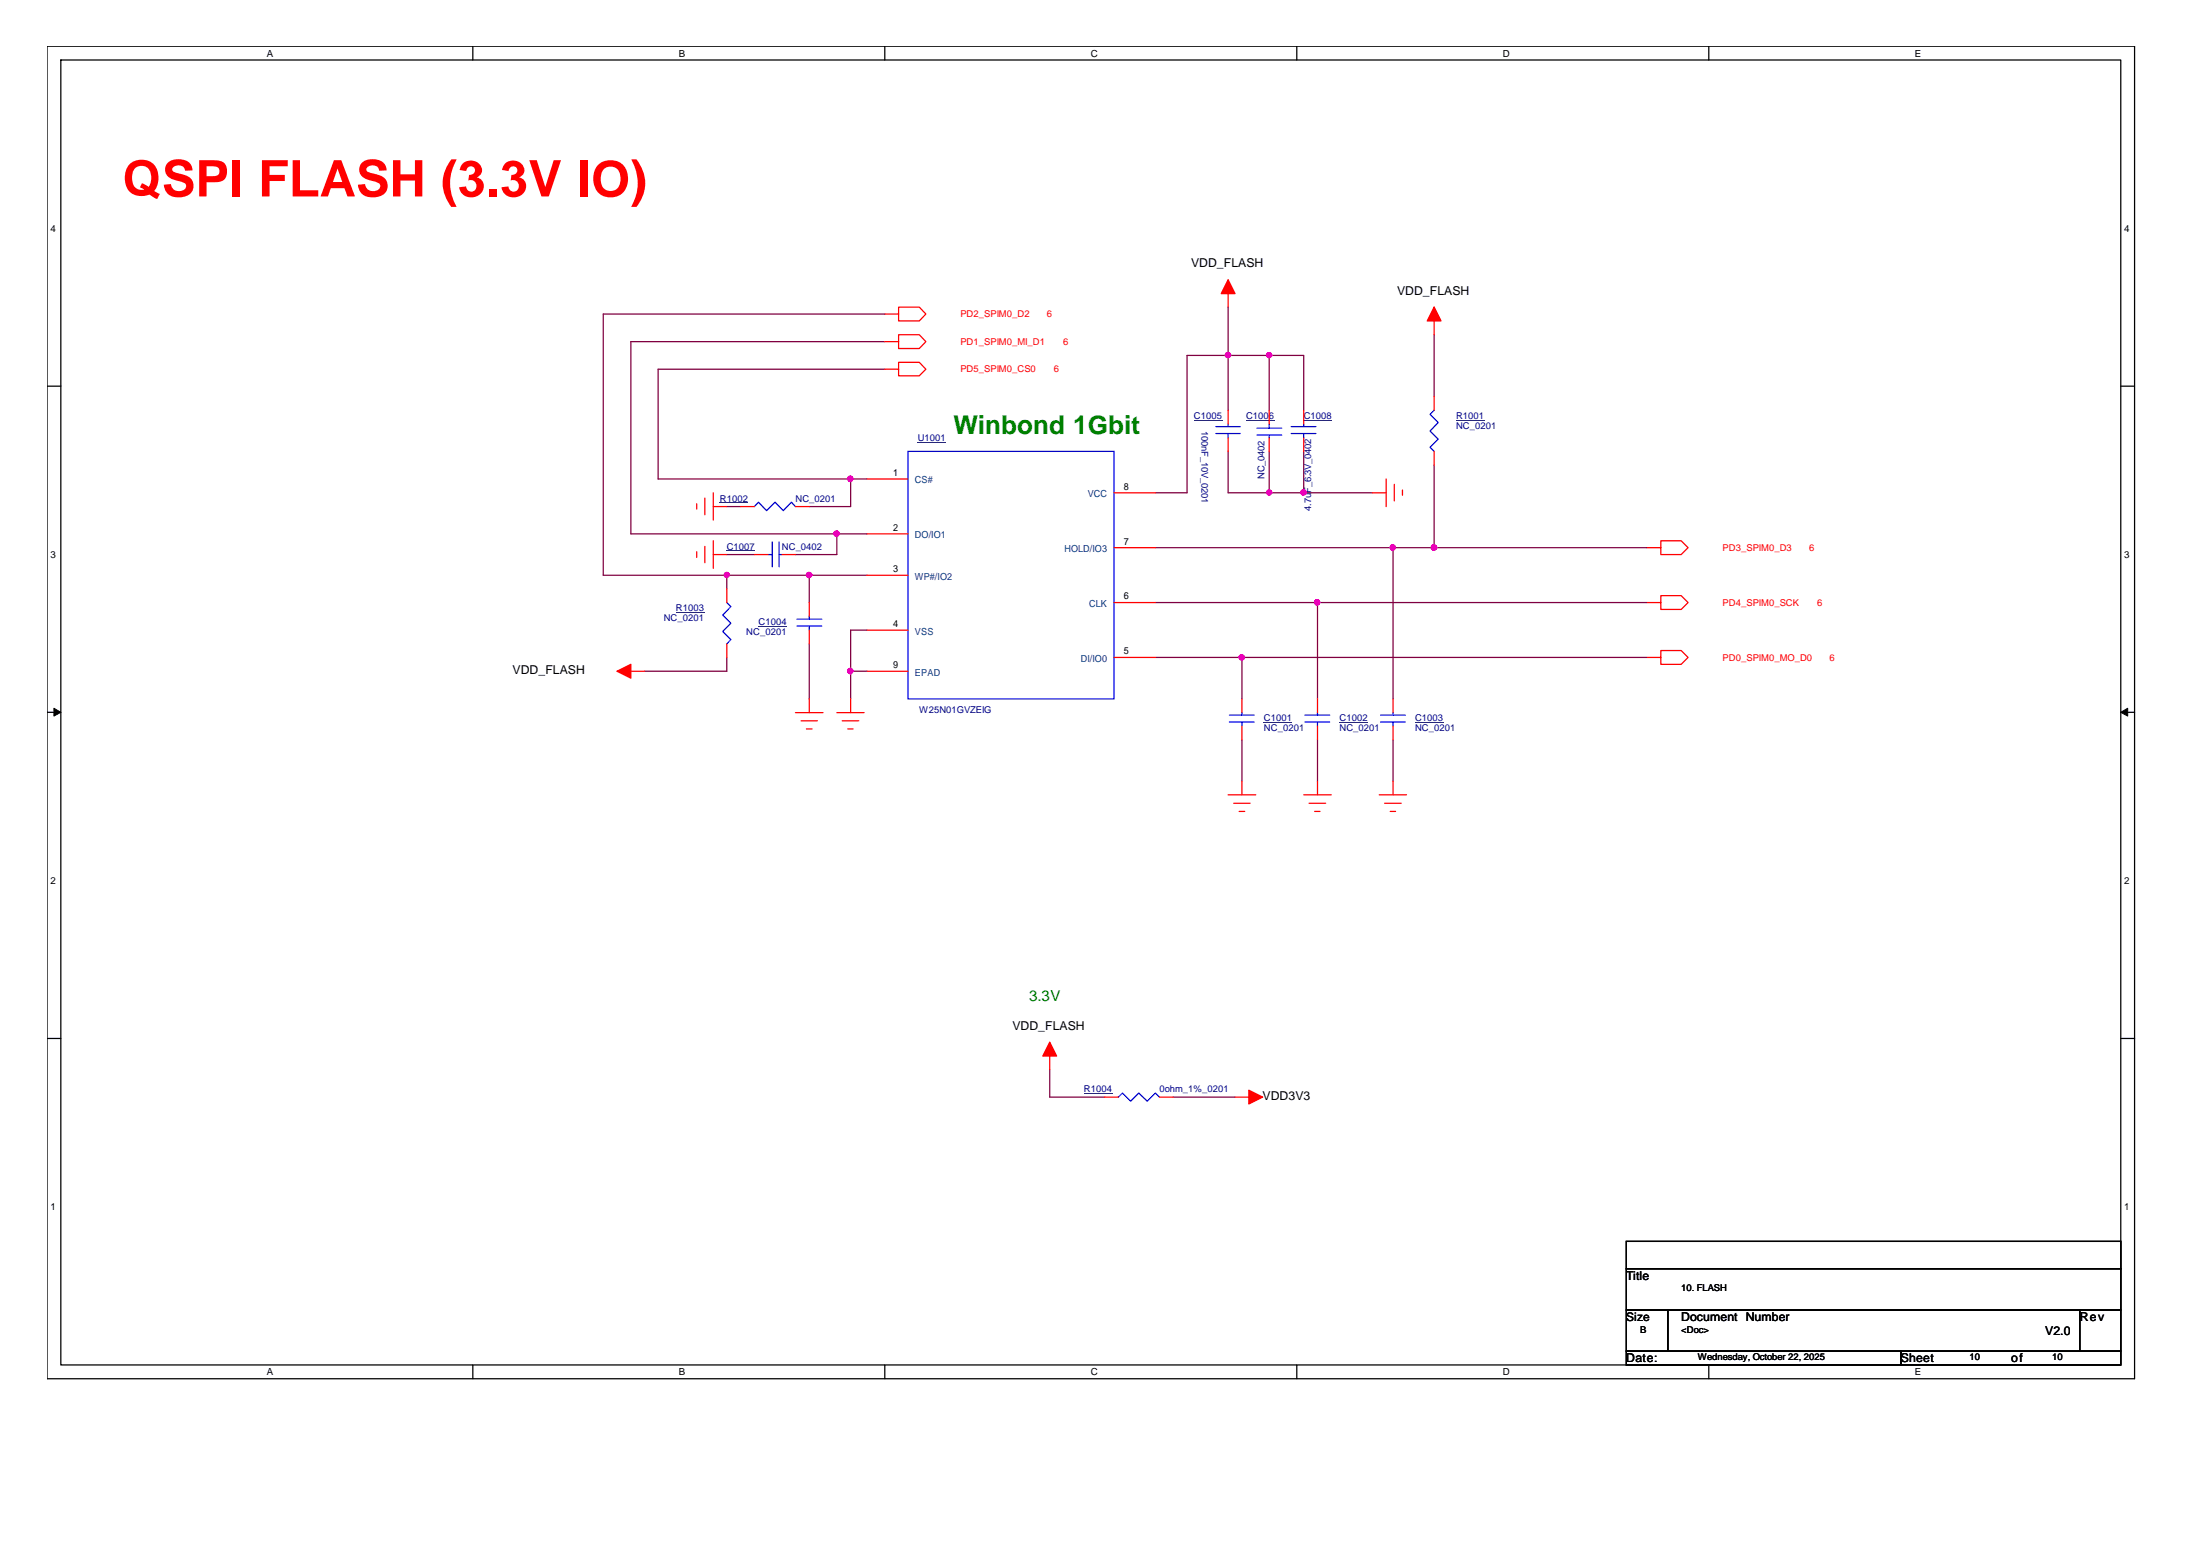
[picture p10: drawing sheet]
<svg xmlns="http://www.w3.org/2000/svg" width="297mm" height="210mm" viewBox="0 0 297 210" stroke-linecap="round" stroke-linejoin="round" font-family="sans-serif">
<path d="M6.3 6.2h281.9v179.9h-281.9zM8.2 8.1h278.1v176.1h-278.1z" fill="none" stroke="#000" stroke-width=".17"/>
<g fill="#fff">
<path d="M36 6.4h.8v1.5h-.8z"/>
<path d="M36 184.5h.8v1.4h-.8z"/>
</g>
<path d="M63.8 6.2v1.9M63.8 184.2v1.9" fill="none" stroke="#000" stroke-width=".17"/>
<g fill="#fff">
<path d="M91.7 6.4h.8v1.5h-.8z"/>
<path d="M91.7 184.5h.8v1.4h-.8z"/>
</g>
<path d="M119.5 6.2v1.9M119.5 184.2v1.9" fill="none" stroke="#000" stroke-width=".17"/>
<g fill="#fff">
<path d="M147.3 6.4h.9v1.5h-.9z"/>
<path d="M147.3 184.5h.9v1.4h-.9z"/>
</g>
<path d="M175.1 6.2v1.9M175.1 184.2v1.9" fill="none" stroke="#000" stroke-width=".17"/>
<g fill="#fff">
<path d="M202.9 6.4h.9v1.5h-.9z"/>
<path d="M202.9 184.5h.9v1.4h-.9z"/>
</g>
<path d="M230.7 6.2v1.9M230.7 184.2v1.9" fill="none" stroke="#000" stroke-width=".17"/>
<g fill="#fff">
<path d="M258.5 6.4h.9v1.5h-.9z"/>
<path d="M258.5 184.5h.9v1.4h-.9z"/>
<path d="M6.8 30.1h.7v1.5h-.7z"/>
<path d="M286.8 30.1h.7v1.5h-.7z"/>
<path d="M6.8 74.1h.7v1.5h-.7z"/>
<path d="M286.8 74.1h.7v1.5h-.7z"/>
</g>
<path d="M6.4 52.1h1.8M286.3 52.1h1.9" fill="none" stroke="#000" stroke-width=".17"/>
<g fill="#fff">
<path d="M6.8 118.2h.7v1.4h-.7z"/>
<path d="M286.8 118.2h.7v1.4h-.7z"/>
</g>
<path d="M6.4 96.2h1.8M286.3 96.2h1.9" fill="none" stroke="#000" stroke-width=".17"/>
<path d="M7.3 95.6l.9 .6-.9 .5zM286.3 96.2l1-.6v1.1z" fill="#000" stroke="#000" stroke-width=".14"/>
<g fill="#fff">
<path d="M6.8 162.2h.7v1.5h-.7z"/>
<path d="M286.8 162.2h.7v1.5h-.7z"/>
</g>
<path d="M6.4 140.2h1.8M286.3 140.2h1.9M219.6 167.6h66.7v3.7h-66.7zM219.6 171.3h66.7v5.5h-66.7zM219.6 176.8h5.6v5.6h-5.6zM225.2 176.8h55.6v5.6h-55.6zM280.8 176.8h5.5v5.6h-5.5zM219.6 182.4h37.1v1.8h-37.1zM256.7 182.4h29.6v1.8h-29.6z" fill="none" stroke="#000" stroke-width=".17"/>
<g fill="none" stroke="#800040" stroke-width=".17">
<path d="M119.5 46.1h-34.3v26h27.8M119.5 49.8h-30.6v14.9h26M119.5 42.4h-38.1v35.3h16.7M165.8 41.5v6.5M165.8 48v7.4M165.8 48h-5.5v18.5h-4.3M165.8 48h5.6M171.4 48h4.6v7.4M171.4 48v7.4M193.6 45.2v8.3M98.1 74.9h3.8M98.1 77.7h11.2"/>
<path d="M98.1 68.4h1.9M98.1 77.7v1.8M109.3 77.7h7.8M109.3 77.7v3.6M113 72.1h4.1M113 72.1v2.8h-5.6M114.9 64.7h2.2M114.9 64.7v3.7h-5.6M156 73.9h32.1M165.8 60.9v5.6h5.6M171.4 66.5h4.6M171.4 60.9v5.6"/>
<path d="M176 60.9v5.6M176 66.5h9.3M188.1 73.9v20.4M188.1 73.9h5.5M193.6 62.8v11.1M193.6 73.9h28.8M98.1 88.7v1.9h-11.1M109.3 86.9v7.4M114.9 90.6h2.2M114.9 90.6v3.7M117.1 85.1h-2.2v5.5M156 81.3h21.9"/>
<path d="M156 88.7h11.7M167.7 88.7v5.6M167.7 88.7h54.7M167.7 99.9v5.6M177.9 99.9v5.6M188.1 99.9v5.6M222.4 81.3h-44.5v13M141.7 144.4v3.7h7.4M158.4 148.1h8.4"/>
</g>
<g fill="#f0f" stroke="#f0f" stroke-width=".17">
<circle cx="188" cy="73.9" r=".35"/>
<circle cx="109.2" cy="77.6" r=".36"/>
<circle cx="98.1" cy="77.6" r=".34"/>
<circle cx="114.8" cy="90.6" r=".35"/>
<circle cx="165.8" cy="47.9" r=".36"/>
<circle cx="171.4" cy="47.9" r=".34"/>
<circle cx="176" cy="66.5" r=".36"/>
<circle cx="193.6" cy="73.9" r=".37"/>
<circle cx="171.4" cy="66.5" r=".34"/>
<circle cx="167.7" cy="88.7" r=".36"/>
<circle cx="114.8" cy="64.6" r=".35"/>
<circle cx="112.9" cy="72" r=".35"/>
<circle cx="177.8" cy="81.3" r=".35"/>
</g>
<g fill="none" stroke="#f00" stroke-width=".17">
<path d="M165.8 37.8v3.7M119.5 46.1h1.8v-.9h2.8l.9 .9-.9 .9h-2.8v-.9M119.5 42.4h1.8v-.9h2.8l.9 .9-.9 .9h-2.8v-.9M119.5 49.8h1.8v-.9h2.8l.9 .9-.9 .9h-2.8v-.9M165.8 55.4v1.8M165.8 59.1v1.8M171.4 59.1v1.8M171.4 55.4v1.8M176 55.4v1.8M176 59.1v1.8M193.6 53.5v1.9M193.6 41.5v3.7"/>
<path d="M94.1 68v.7M94.1 74.5v.7M95.2 67.2v2.3M95.2 73.8v2.2M96.3 66.5v3.7M96.3 73v3.7M96.3 68.4h1.8M96.3 74.9h1.8M98.1 79.5v1.8M100 68.4h1.9M101.9 74.9h1.8M105.6 74.9h1.8"/>
<path d="M107.4 68.4h1.9M117.1 64.7h5.5M117.1 77.7h5.5M117.1 72.1h5.5M150.4 73.9h5.6M150.4 66.5h5.6M185.3 66.5h1.9M187.2 64.7v3.7M188.3 65.4v2.2M189.4 66.1v.8M193.6 60.9v1.9M222.4 73.9h1.8v-.9h2.8l.9 .9-.9 1h-2.8v-1"/>
<path d="M83.3 90.6h3.7M98.1 86.9v1.8M107.4 96.2h3.7M108.2 97.3h2.2M108.9 98.4h.7M109.3 81.3v1.9M109.3 85.1v1.8M109.3 94.3v1.9M113 96.2h3.7M113.7 97.3h2.3M114.5 98.4h.7M114.9 94.3v1.9"/>
<path d="M117.1 85.1h5.5M117.1 90.6h5.5M150.4 88.7h5.6M150.4 81.3h5.6M167.7 94.3v1.9M167.7 98v1.9M177.9 94.3v1.9M177.9 98v1.9M188.1 94.3v1.9M188.1 98v1.9M222.4 88.7h1.8v-.9h2.8l.9 .9-.9 1h-2.8v-1M222.4 81.3h1.8v-.9h2.8l.9 .9-.9 1h-2.8v-1"/>
<path d="M165.8 107.3h3.7M166.6 108.4h2.2M167.3 109.5h.8M167.7 105.5v1.8M176 107.3h3.7M176.7 108.4h2.3M177.5 109.5h.7M177.9 105.5v1.8M186.2 107.3h3.7M186.9 108.4h2.3M187.7 109.5h.7M188.1 105.5v1.8"/>
<path d="M141.7 140.7v3.7M149.1 148.1h1.9M156.5 148.1h1.9M166.8 148.1h3.7"/>
</g>
<g fill="#f00" stroke="#f00" stroke-width=".17">
<path d="M141.7 140.7l1 1.9h-1.9z"/>
<path d="M83.3 90.6l1.9-.9v1.8z"/>
<path d="M165.8 37.8l1 1.8h-1.9z"/>
<path d="M193.6 41.5l1 1.8h-1.9z"/>
<path d="M168.6 147.2l1.9 .9-1.9 .9z"/>
</g>
<g fill="none" stroke="#00f" stroke-width=".17">
<path d="M164.2 58.5h3.3M164.2 57.6h3.3M165.8 57.2v.4M165.8 58.5v.6M169.7 57.8h3.4M169.7 58.7h3.4M171.4 58.7v.4M171.4 57.2v.6M174.3 58.5h3.4M174.3 57.6h3.4M176 57.2v.4M176 58.5v.6"/>
<path d="M193.6 55.4l-.5 .5 1.1 1.1-1.1 1.2 1.1 1.1-1.1 1.1 .5 .5M101.9 68.4l.5-.6 1.1 1.1 1.1-1.1 1.1 1.1 1.1-1.1 .6 .6M103.7 74.9h.6M104.3 73.2v3.3M105.2 74.9h.4M105.2 73.2v3.3M122.6 60.9h27.8v33.4h-27.8zM98.1 81.3l.6 .6-1.1 1.1 1.1 1.1-1.1 1.1 1.1 1.1-.6 .6M107.6 84.5h3.4M107.6 83.6h3.4M109.3 83.2v.4M109.3 84.5v.6"/>
<path d="M166 97.5h3.3M166 96.5h3.3M167.7 96.2v.3M167.7 97.5v.5M176.2 97.5h3.3M176.2 96.5h3.3M177.9 96.2v.3M177.9 97.5v.5M186.4 97.5h3.3M186.4 96.5h3.3M188.1 96.2v.3M188.1 97.5v.5"/>
<path d="M151 148.1l.6-.6 1.1 1.1 1.1-1.1 1.1 1.1 1.1-1.1 .5 .6"/>
</g>
<g fill="none" stroke="#000080" stroke-width=".14">
<path d="M123.9 59.7h3.8M161.2 56.7h3.8M168.2 56.7h3.8M176 56.7h3.8M196.6 56.7h3.8M97.2 67.9h3.8M98.1 74.4h3.8M91.3 82.7h3.8M102.4 84.6h3.8M170.6 97.6h3.9M180.8 97.6h3.9M191.1 97.6h3.8"/>
<path d="M146.3 147.6h3.9"/>
</g>
<text font-size="6.8" fill="#f00" x="16.6" y="26.5">QSPI FLASH (3.3V IO)</text>
<text font-size="3.5" fill="#008000" x="128.7" y="58.6">Winbond 1Gbit</text>
<text font-size="2" fill="#008000" x="138.9" y="135.2">3.3V</text>
<g font-size="1.7">
<text x="160.8" y="36.1">VDD_FLASH</text>
<text x="188.6" y="39.8">VDD_FLASH</text>
<text x="69.2" y="91">VDD_FLASH</text>
<text x="136.7" y="139">VDD_FLASH</text>
<text x="170.5" y="148.5">VDD3V3</text>
<text x="219.6" y="172.7">Title</text>
<text x="227" y="178.3">Document Number</text>
<text x="280.8" y="178.3">Rev</text>
<text x="219.6" y="183.9">Date:</text>
<text x="256.7" y="183.9">Sheet</text>
<text x="271.5" y="183.9">of</text>
<text x="276.1" y="180.2">V2.0</text>
</g>
<text font-size="1.6" x="219.6" y="178.3">Size</text>
<g font-size="1.3">
<text x="36" y="7.6">A</text>
<text x="91.7" y="7.6">B</text>
<text x="147.3" y="7.6">C</text>
<text x="202.9" y="7.6">D</text>
<text x="258.5" y="7.6">E</text>
<text x="6.8" y="31.3">4</text>
<text x="286.8" y="31.3">4</text>
<text x="120.6" y="64.2">1</text>
<text x="120.6" y="71.6">2</text>
<text x="151.7" y="66.1">8</text>
<text x="6.8" y="75.3">3</text>
<text x="120.6" y="77.2">3</text>
<text x="151.7" y="73.5">7</text>
<text x="286.8" y="75.3">3</text>
<text x="151.7" y="80.9">6</text>
<text x="120.6" y="84.6">4</text>
<text x="151.7" y="88.3">5</text>
<text x="120.6" y="90.2">9</text>
<text x="6.8" y="119.4">2</text>
<text x="286.8" y="119.4">2</text>
<text x="6.8" y="163.4">1</text>
<text x="286.8" y="163.4">1</text>
<text x="221.4" y="179.9">B</text>
<text x="227" y="179.9">&lt;Doc&gt;</text>
<text x="227" y="174.3">10. FLASH</text>
<text x="36" y="185.6">A</text>
<text x="91.7" y="185.6">B</text>
<text x="147.3" y="185.6">C</text>
<text x="202.9" y="185.6">D</text>
<text x="229.2" y="183.6">Wednesday, October 22, 2025</text>
<text x="258.5" y="185.6">E</text>
<text x="265.9" y="183.6">10</text>
<text x="277.1" y="183.6">10</text>
</g>
<g font-size="1.3" fill="#f00">
<text x="129.7" y="46.5">PD1_SPIM0_MI_D1</text>
<text x="129.7" y="42.9">PD2_SPIM0_D2</text>
<text x="141.4" y="42.9">6</text>
<text x="143.6" y="46.5">6</text>
<text x="129.7" y="50.3">PD5_SPIM0_CS0</text>
<text x="142.3" y="50.3">6</text>
<text x="232.6" y="74.4">PD3_SPIM0_D3</text>
<text x="244.3" y="74.4">6</text>
<text x="232.6" y="81.8">PD4_SPIM0_SCK</text>
<text x="245.4" y="81.8">6</text>
<text x="232.6" y="89.2">PD0_SPIM0_MO_D0</text>
<text x="247" y="89.2">6</text>
</g>
<g font-size="1.3" fill="#000080">
<text x="123.9" y="59.5">U1001</text>
<text x="161.2" y="56.6">C1005</text>
<text x="162.2" y="58.2" transform="rotate(90 162.2 58.2)">100nF_10V_0201</text>
<text x="168.2" y="56.6">C1006</text>
<text x="176" y="56.6">C1008</text>
<text x="196.6" y="56.6">R1001</text>
<text x="196.6" y="57.9">NC_0201</text>
<text x="170.7" y="64.7" transform="rotate(-90 170.7 64.7)">NC_0402</text>
<text x="97.2" y="67.7">R1002</text>
<text x="107.4" y="67.7">NC_0201</text>
<text x="177" y="68.9" transform="rotate(-90 177 68.9)">4.7uF_6.3V_0402</text>
<text x="98.1" y="74.2">C1007</text>
<text x="105.6" y="74.2">NC_0402</text>
<text x="89.6" y="83.8">NC_0201</text>
<text x="91.3" y="82.5">R1003</text>
<text x="100.8" y="85.7">NC_0201</text>
<text x="102.4" y="84.4">C1004</text>
<text x="124.1" y="96.2">W25N01GVZEIG</text>
<text x="170.6" y="97.4">C1001</text>
<text x="170.6" y="98.7">NC_0201</text>
<text x="180.8" y="97.4">C1002</text>
<text x="180.8" y="98.7">NC_0201</text>
<text x="191.1" y="97.4">C1003</text>
<text x="191.1" y="98.7">NC_0201</text>
<text x="146.3" y="147.4">R1004</text>
<text x="156.5" y="147.4">0ohm_1%_0201</text>
</g>
<g font-size="1.3" fill="#004080">
<text x="123.5" y="65.2">CS#</text>
<text x="146.9" y="67.1">VCC</text>
<text x="123.5" y="72.7">DO/IO1</text>
<text x="143.7" y="74.5">HOLD/IO3</text>
<text x="123.5" y="78.2">WP#/IO2</text>
<text x="147.1" y="81.9">CLK</text>
<text x="123.5" y="85.7">VSS</text>
<text x="145.9" y="89.3">DI/IO0</text>
<text x="123.5" y="91.2">EPAD</text>
</g>
</svg>
